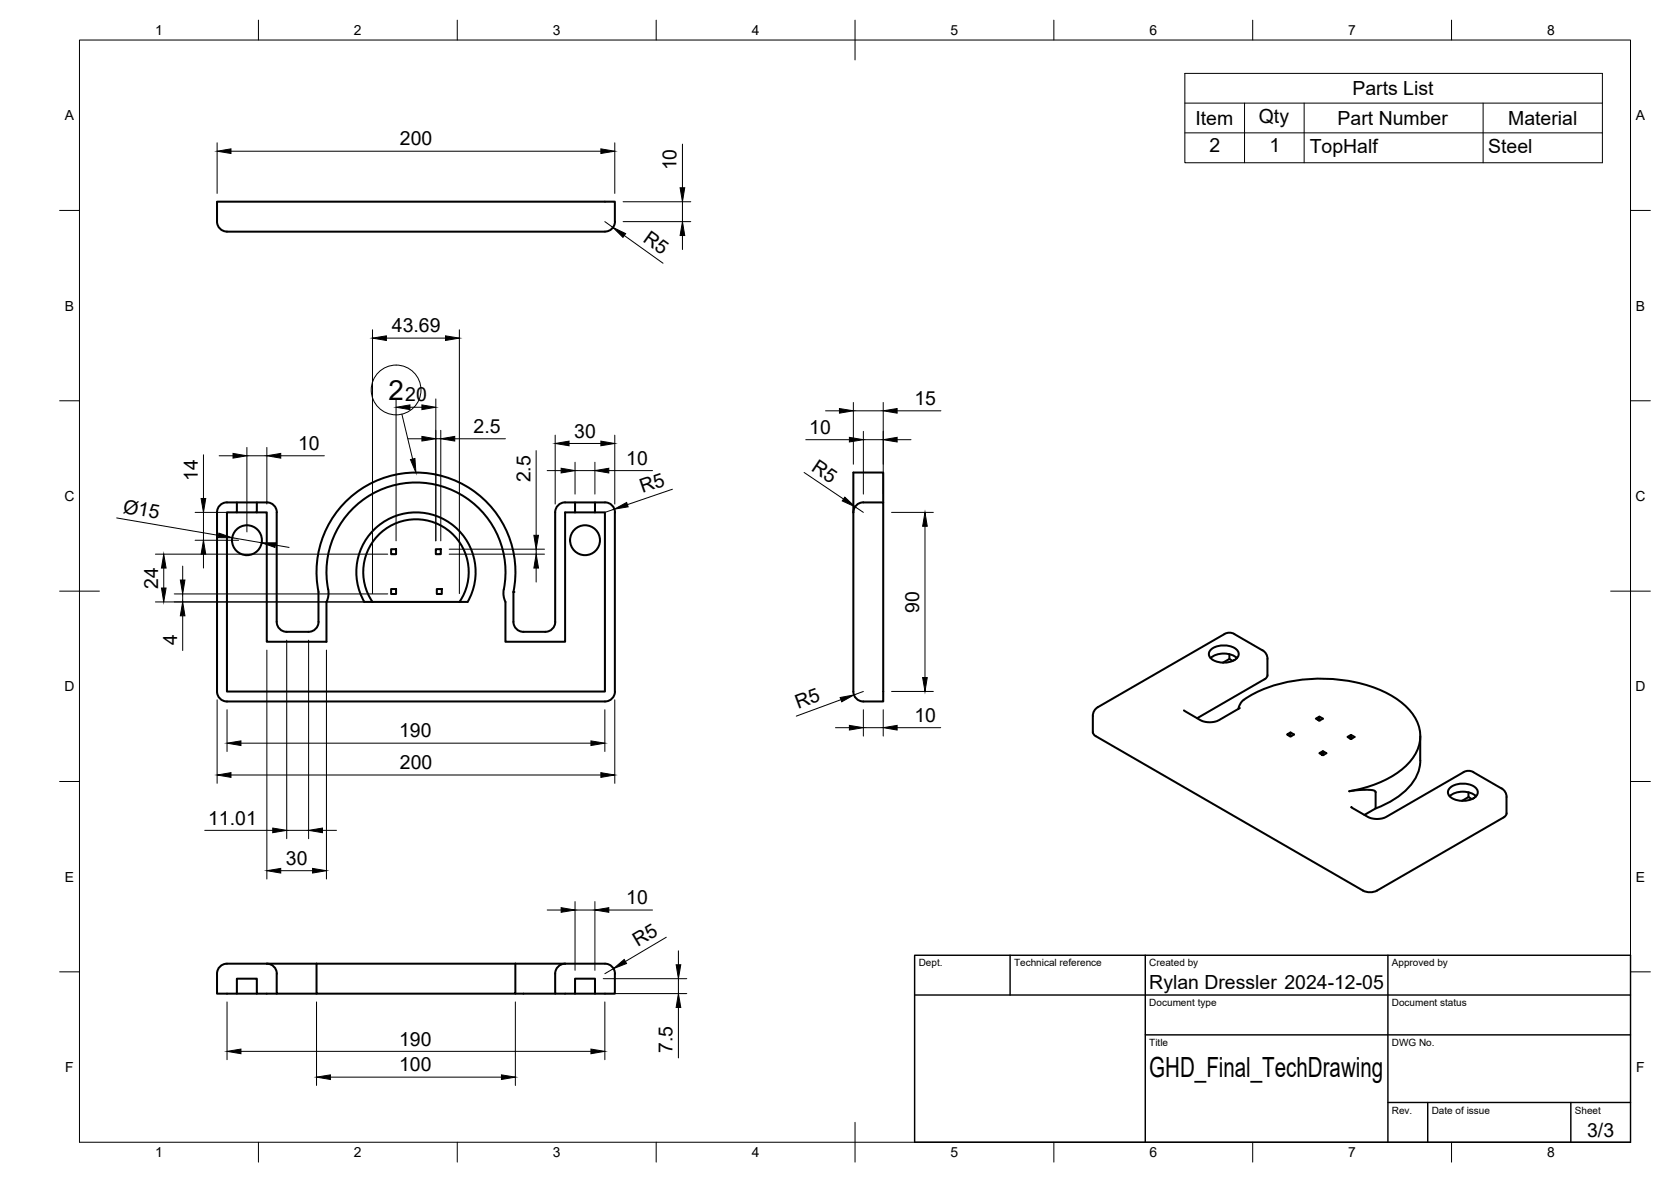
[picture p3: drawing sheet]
<svg xmlns="http://www.w3.org/2000/svg" width="420mm" height="297mm" viewBox="0 0 420 297" stroke-linecap="round" stroke-linejoin="round" font-family="sans-serif">
<!-- layer: Visible -->
<g fill="none" stroke="#000" stroke-width=".51">
<path d="M154.6 55.7a2.54 2.54 0 0 1-2.5 2.5h-95a2.51 2.51 0 0 1-2.5-2.5v-5h100v5M57.1 126.3h10M57.1 126.2a2.51 2.51 0 0 0-2.5 2.6v45M59.6 126.3v2.5h-2.5v45h95v-45h-2.5M64.6 126.3v2.5h-5M64.6 128.8h2.5v32.5h15v-10l.5-2.1a23.1 23.1 0 0 1 5.7-20.9 22.6 22.6 0 0 1 27.1-4.3 22.6 22.6 0 0 1 11.2 25.2l.5 2.1v10h15v-32.5h2.5M67.1 126.2a2.48 2.48 0 0 1 2.5 2.6v27.5a2.51 2.51 0 0 0 2.5 2.5h5.5a2.51 2.51 0 0 0 2.5-2.5v-7.5a25 25 0 0 1 24.5-30 25 25 0 0 1 24.5 30v7.5a2.51 2.51 0 0 0 2.5 2.5M93.9 133.3a15 15 0 0 1 19.8-1.5 15 15 0 0 1 3.9 19.5h-26a15 15 0 0 1 2.3-18zM98.3 138h1.3v1.3h-1.3zM109.6 138h1.2v1.3h-1.2zM142.1 126.3h10M142.1 126.2a2.51 2.51 0 0 0-2.5 2.6v27.5a2.47 2.47 0 0 1-2.5 2.5h-5.5"/>
<path d="M144.6 126.3v2.5h5v-2.5M152.1 126.2a2.51 2.51 0 0 1 2.5 2.6M154.6 128.8v45M214.6 128.8v45M217.1 126.3h5v50h-5a2.51 2.51 0 0 1-2.5-2.5M217.1 126.2a2.51 2.51 0 0 0-2.5 2.6M222.1 126.3v-7.5h-7.5v10M93.7 151.3a13.3 13.3 0 0 1 10.9-20.8 13.3 13.3 0 0 1 10.9 20.8M98.3 148h1.3v1.3h-1.3zM109.8 148h1.3v1.3h-1.3zM310.4 159.3l7.1 4.1a2.44 2.44 0 0 1 1.2 2.2v4.1l-.4 .8-17.3 10M310.4 159.3a2.45 2.45 0 0 0-2.5 0l-31.9 18.4a2.51 2.51 0 0 0-1.2 2.2v4.1l.2 .5 .5 .5 67.2 38.8a3.9 3.9 0 0 0 3.6 0l31.8-18.4"/>
<path d="M54.6 173.8a2.51 2.51 0 0 0 2.5 2.5h95a2.51 2.51 0 0 0 2.5-2.5M304.4 165.4a5.4 5.4 0 0 1 6.6 0M304.5 163.2a5.2 5.2 0 0 1 6.8 .5 1.82 1.82 0 0 1-1.5 2.5 5.2 5.2 0 0 1-5.6-1.1 1.42 1.42 0 0 1 .3-1.9zM309.1 164.4v1.2M310 166.1l-.9-.5-1.6 .9M310.9 165.3v.2M311.4 178.2l.4-1.2 .7-.9a30.4 30.4 0 0 1 15.7-5.4 37.6 37.6 0 0 1 22.4 4.5 12.7 12.7 0 0 1 6.5 9.1 10.9 10.9 0 0 1-5.2 9.5 29.8 29.8 0 0 1-12.7 5l4.6-.3 1.3 .1 .7 .3 .1 4.3-2.8 1.6M311.7 177.9l-5.3 3.1-2.1 .5-2.1-.3-4.5-2.7M324.5 184.1l.9 .5-.9 .5-.9-.5 .9-.5v.8l-.2 .1M324.5 184.9l.2 .1M331.7 180.1l.9 .5-.9 .5-.8-.5 .8-.5v.8l-.1 .1M331.7 180.9l.2 .1"/>
<path d="M332.6 188.8l.9 .5-.9 .5-.9-.5 .9-.5v.8l-.2 .1M332.6 189.6l.2 .1M339.7 184.7l.9 .5-.9 .5-.9-.5 .9-.5v.8l-.2 .1M339.7 185.5l.2 .1M357.1 185v6.1a11.4 11.4 0 0 1-5.6 9.1 25.2 25.2 0 0 1-5.6 3M364.6 197.9a5.2 5.2 0 0 1 6.8 .5 1.82 1.82 0 0 1-1.5 2.5 5.2 5.2 0 0 1-5.6-1.1 1.42 1.42 0 0 1 .3-1.9zM369.2 199.1v1.2l.9 .5M371 200v.2M364.5 200.1a5.4 5.4 0 0 1 6.6 0M369.2 200.3l-1.6 1M378.8 200.3v4.1M378.8 200.3a2.42 2.42 0 0 0-1.3-2.2l-7-4.1a2.45 2.45 0 0 0-2.5 .1l-20.1 11.5-1.9 .2-1.7-.3-4.5-2.7"/>
<path d="M378.8 204.4l-.2 .5-.5 .5M54.6 244.7v5h5v-3.8h5v3.8h5M59.6 249.7h5M67.1 242.2h12.5M67.1 242.2h-10a2.51 2.51 0 0 0-2.5 2.5M67.1 242.2a2.51 2.51 0 0 1 2.5 2.5M69.6 244.7v5h10M79.6 242.2h50M79.6 242.2v7.5h50v-7.5M129.6 242.2h22.5a2.51 2.51 0 0 1 2.5 2.5M129.6 249.7h10M139.6 244.7v5h5v-3.8h5v3.8h5v-5"/>
<path d="M142.1 242.2a2.51 2.51 0 0 0-2.5 2.5M144.6 249.7h5"/>
<circle cx="62.1" cy="135.8" r="3.8"/>
<circle cx="147.1" cy="135.8" r="3.8"/>
</g>
<circle cx="129.1" cy="148.8" r=".25" fill="#000"/>
<!-- layer: BORDER -->
<g fill="none" stroke="#000" stroke-width=".25">
<path d="M20 10.1h390v276.9h-390zM65 5.1v5M115 5.1v5M165 5.1v5M215 5.1v10M265 5.1v5M315 5.1v5M365 5.1v5M15 52.9h5M410 52.9h5M15 100.7h5M410 100.7h5"/>
<path d="M15 148.6h10M405 148.6h10M15 196.4h5M410 196.4h5M15 244.2h5M410 244.2h5M65 287v5M115 287v5M165 287v5M215 282.1v9.9M265 287v5M315 287v5"/>
<path d="M365 287v5"/>
</g>
<!-- layer: TITLEBLOCK -->
<path d="M230 240.1h180v46.9h-180zM230 250h180M254 240.1v9.9M288 240.1v46.9M349 240.1v46.9M288 260.1h122M349 277.1h61M359 277.1v9.9M395 277.1v9.9" fill="none" stroke="#000" stroke-width=".36"/>
<!-- layer: FD_Dimensions -->
<g fill="none" stroke="#000" stroke-width=".25">
<path d="M54.6 35.9v12.7M58.1 38h93M154.6 35.9v12.7M171.6 36.2v11M152.1 55.7l2 1.5M156.7 55.7h17M156.7 50.7h17M157 59.2l9.7 7M171.6 50.7v5M171.6 59.2v3.5M93.7 82.9v66.3M97.2 85h14.8"/>
<path d="M115.5 82.9v66.3M51.2 114.3v11M55.1 114.5h3.5M62.1 112.4v21.3M62.1 114.5h5M67.1 112.4v14.3M70.6 114.5h11M99.6 100.3v35.6M102.6 110.3h3.5M103.1 102.3h3M109.6 100.3v35.6M109.6 110.3h1.2"/>
<path d="M110.8 108.1v27.8M114.3 110.3h12.8M134.8 113.2v21.3M137.6 118.3h3.5M139.6 109.4v17.3M143.1 111.4h8M144.6 116.2v8M144.6 118.3h5M149.6 116.2v8M153.1 118.3h11M154.6 109.4v17.3M202.2 118.7l9.9 6.7"/>
<path d="M202.6 110.5h11M207.6 103.2h3.5M214.6 101.1v15.6M214.6 103.2h7.5M217.1 108.4v15.8M217.1 110.5h5M222.1 101.1v23.1M225.6 110.5h3.5M225.6 103.2h11M29.3 130.2l25.6 4.3M39.1 139.3h58.4M49.1 135.8h10.9"/>
<path d="M49.1 128.8h8.4M51.2 128.8v7M51.2 139.3v3.5M58.4 135.1l7.4 1.3M69.2 137l3.5 .6M112.9 138h24M112.9 139.3h24M134.8 138v1.3M154.5 128l-2.4 .8M169.1 122.9l-11.3 3.9M215 127.4l2.1 1.4M224.2 128.8h10.5"/>
<path d="M232.6 132.3v38M39.1 151.3h52.5M41.2 142.8v5M43.8 149.3h53.7M45.9 142.3v3.5M45.9 149.3v2M45.9 154.8v8.7M134.8 142.8v3.5M54.6 175.9v21M57.1 178.4v10.5M67.1 163.4v57.5M72.1 160.9v49.9"/>
<path d="M77.6 160.9v49.9M82.1 163.4v57.5M152.1 178.4v10.5M154.6 175.9v21M211.4 175.8l-11.2 4.2M217.1 178.4v6.6M217.1 173.8l-2.4 .8M222.1 178.4v6.6M224.2 173.8h10.5M58.1 194.8h93M60.6 186.8h88M210.1 182.9h3.5"/>
<path d="M217.1 182.9h5M225.6 182.9h10.9M51.5 208.7h17.1M70.6 218.8h8M72.1 208.7h5.5M81.1 208.7h3.5M137.6 228.7h3.5M144.6 226.6v17.2M144.6 228.7h5M149.6 226.6v17.2M153.1 228.7h11M167.5 235.5l-10.3 6.1"/>
<path d="M170.6 238.9v3.6M57.1 251.8v14.5M79.6 251.8v21M129.6 251.8v21M151.7 245.9h21M151.7 249.7h21M152.1 251.8v14.5M154.2 243.4l-2.1 1.3M170.6 245.9v3.8M170.6 253.2v12.7M60.6 264.2h88M83.1 270.7h43"/>
</g>
<g fill="#000" stroke="#000" stroke-width=".25">
<path d="M54.6 38l3.5-.6v1.2zM151.1 37.4l3.5 .6-3.5 .6zM154.1 57.2l3.2 1.5-.7 1zM171.6 55.7l.6 3.5h-1.2zM171 47.2h1.2l-.6 3.5zM93.7 85l3.5-.6v1.2zM112 84.4l3.5 .6-3.5 .6zM58.6 113.9l3.5 .6-3.5 .6zM67.1 114.5l3.5-.6v1.2zM99.6 102.3l3.5-.5v1.1zM106.1 109.7l3.5 .6-3.5 .5zM106.1 101.8l3.5 .5-3.5 .6z"/>
<path d="M110.8 110.3l3.5-.6v1.1zM141.1 117.7l3.5 .6-3.5 .6zM139.6 111.4l3.5-.5v1.1zM151.1 110.9l3.5 .5-3.5 .6zM149.6 118.3l3.5-.6v1.2zM211.1 102.7l3.5 .5-3.5 .6zM213.6 109.9l3.5 .6-3.5 .6zM222.1 110.5l3.5-.6v1.2zM222.1 103.2l3.5-.5v1.1zM51.2 135.8l.5 3.5h-1.1zM50.6 125.3h1.1l-.5 3.5zM55 134l3.4 1.1h-3.6z"/>
<path d="M65.8 136.4h3.5l-.2 1.2zM134.2 134.5h1.2l-.6 3.5zM154.5 128l3.1-1.7 .3 1.1zM212.4 124.9l2.6 2.5-3.2-1.5zM232.6 128.8l.6 3.5h-1.2zM41.2 139.3l.6 3.5h-1.2zM40.6 147.8h1.2l-.6 3.5zM45.3 145.8h1.2l-.6 3.5zM45.9 151.3l.6 3.5h-1.2zM134.8 139.3l.6 3.5h-1.2zM211.2 175.3l3.5-.7-3.1 1.8zM232 170.3h1.2l-.6 3.5z"/>
<path d="M54.6 194.8l3.5-.6v1.2zM57.1 186.8l3.5-.6v1.2zM148.6 186.2l3.5 .6-3.5 .6zM151.1 194.2l3.5 .6-3.5 .6zM213.6 182.3l3.5 .6-3.5 .6zM222.1 182.9l3.5-.6v1.2zM68.6 208.1l3.5 .6-3.5 .6zM67.1 218.8l3.5-.6v1.2zM78.6 218.2l3.5 .6-3.5 .6zM77.6 208.7l3.5-.6v1.2zM141.1 228.1l3.5 .6-3.5 .6zM149.6 228.7l3.5-.6v1.2z"/>
<path d="M154.2 243.4l2.8-2.3 .5 1zM170 242.5h1.2l-.6 3.4zM170.6 249.7l.6 3.5h-1.2zM57.1 264.2l3.5-.6v1.2zM79.6 270.7l3.5-.6v1.2zM126.1 270.1l3.5 .6-3.5 .6zM148.6 263.6l3.5 .6-3.5 .6z"/>
</g>
<!-- layer: Parts Lists -->
<path d="M297.9 18.4h105v22.5h-105zM297.9 25.9h105M297.9 33.4h105M312.9 25.9v15M327.9 25.9v15M372.9 25.9v15" fill="none" stroke="#000" stroke-width=".25"/>
<!-- layer: Balloons -->
<circle cx="99.6" cy="98" r="6.3" fill="none" stroke="#000" stroke-width=".25"/>
<!-- layer: 0 -->
<path d="M103.2 115.5l1.1-.3 .3 3.6z" fill="#000" stroke="#000" stroke-width=".25"/>
<path d="M101 104.1l2.8 11.3" fill="none" stroke="#000" stroke-width=".25"/>
<g font-size="7">
<text x="97.7" y="100.5">2</text>
<text x="289" y="270.6">GHD_Final_TechDrawing</text>
</g>
<g font-size="4.9">
<text x="340.1" y="23.9">Parts List</text>
<text x="300.6" y="31.4">Item</text>
<text x="316.5" y="30.9">Qty</text>
<text x="336.3" y="31.4">Part Number</text>
<text x="379.2" y="31.4">Material</text>
<text x="100.6" y="36.5">200</text>
<text x="304.1" y="38.3">2</text>
<text x="319.2" y="38.3">1</text>
<text x="329.3" y="38.4">TopHalf</text>
<text x="374.2" y="38.4">Steel</text>
<text x="170.1" y="42.8" transform="rotate(-90 170.1 42.8)">10</text>
<text x="161.5" y="60.6" transform="rotate(36 161.5 60.6)">R5</text>
<text x="98.6" y="83.5">43.69</text>
<text x="101.9" y="100.9">20</text>
<text x="229.9" y="101.8">15</text>
<text x="75" y="113.1">10</text>
<text x="119.1" y="108.8">2.5</text>
<text x="144.4" y="110">30</text>
<text x="203.5" y="109">10</text>
<text x="157.5" y="116.8">10</text>
<text x="203.8" y="118.1" transform="rotate(34 203.8 118.1)">R5</text>
<text x="49.8" y="120.9" transform="rotate(-90 49.8 120.9)">14</text>
<text x="133.3" y="121.2" transform="rotate(-90 133.3 121.2)">2.5</text>
<text x="161.6" y="124" transform="rotate(-19 161.6 124)">R5</text>
<text x="30.8" y="128.8" transform="rotate(10 30.8 128.8)">Ø15</text>
<text x="39.8" y="147.9" transform="rotate(-90 39.8 147.9)">24</text>
<text x="231.1" y="154" transform="rotate(-90 231.1 154)">90</text>
<text x="44.5" y="162.1" transform="rotate(-90 44.5 162.1)">4</text>
<text x="200.7" y="178.2" transform="rotate(-20 200.7 178.2)">R5</text>
<text x="100.4" y="185.3">190</text>
<text x="229.9" y="181.4">10</text>
<text x="100.6" y="193.3">200</text>
<text x="52.3" y="207.2">11.01</text>
<text x="71.9" y="217.3">30</text>
<text x="157.5" y="227.2">10</text>
<text x="160.4" y="238.1" transform="rotate(-31 160.4 238.1)">R5</text>
<text x="289" y="248.5">Rylan Dressler 2024-12-05</text>
<text x="100.4" y="262.7">190</text>
<text x="100.4" y="269.2">100</text>
<text x="169.1" y="264.7" transform="rotate(-90 169.1 264.7)">7.5</text>
<text x="399.1" y="285.7">3/3</text>
</g>
<g font-size="3.5">
<text x="39" y="8.8">1</text>
<text x="89" y="8.8">2</text>
<text x="139" y="8.8">3</text>
<text x="189" y="8.8">4</text>
<text x="239" y="8.8">5</text>
<text x="289" y="8.8">6</text>
<text x="339" y="8.8">7</text>
<text x="389" y="8.8">8</text>
<text x="16.3" y="30.2">A</text>
<text x="411.3" y="30.2">A</text>
<text x="16.3" y="78">B</text>
<text x="411.3" y="78">B</text>
<text x="16.2" y="125.9">C</text>
<text x="411.2" y="125.9">C</text>
<text x="16.2" y="173.7">D</text>
<text x="411.2" y="173.7">D</text>
<text x="16.3" y="221.6">E</text>
<text x="411.3" y="221.6">E</text>
<text x="16.4" y="269.4">F</text>
<text x="411.4" y="269.4">F</text>
<text x="39" y="290.8">1</text>
<text x="89" y="290.8">2</text>
<text x="139" y="290.8">3</text>
<text x="189" y="290.8">4</text>
<text x="239" y="290.8">5</text>
<text x="289" y="290.8">6</text>
<text x="339" y="290.8">7</text>
<text x="389" y="290.8">8</text>
</g>
<g font-size="2.5">
<text x="231" y="242.9">Dept.</text>
<text x="255" y="242.9">Technical reference</text>
<text x="289" y="242.9">Created by</text>
<text x="350" y="242.9">Approved by</text>
<text x="289" y="252.8">Document type</text>
<text x="350" y="252.8">Document status</text>
<text x="289" y="262.9">Title</text>
<text x="350" y="262.9">DWG No.</text>
<text x="350" y="279.9">Rev.</text>
<text x="360" y="279.9">Date of issue</text>
<text x="396" y="279.9">Sheet</text>
</g>
</svg>
